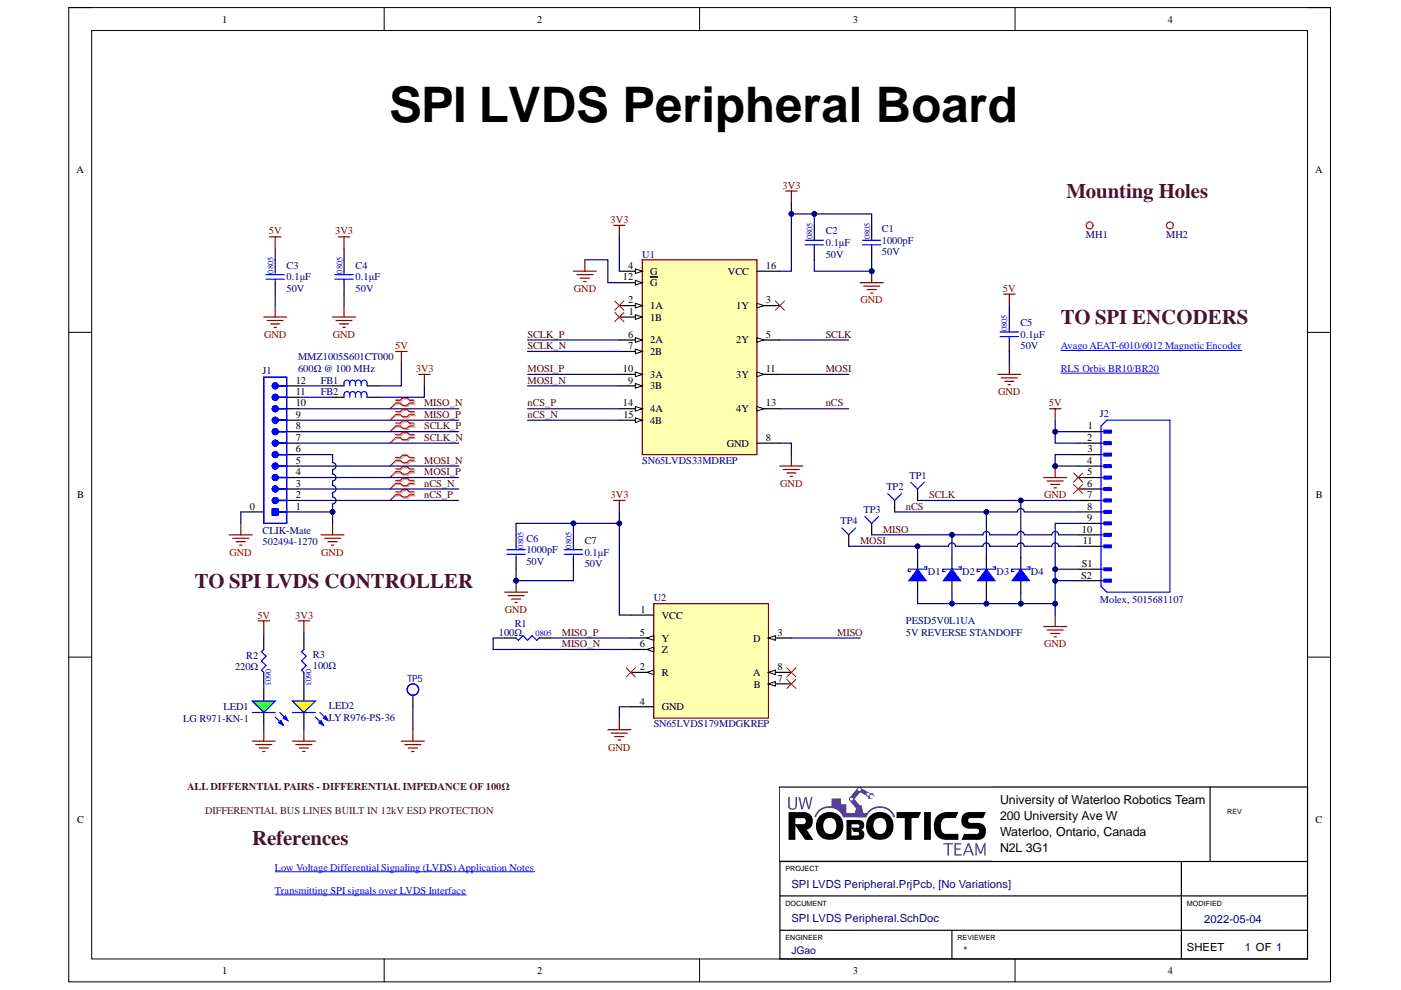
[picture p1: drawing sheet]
# Altium project SPI LVDS Peripheral.PrjPcb
Engineer: JGao; Revision: 1.0
1 sheet, 37 parts. Net scope: global (net labels, ports and power ports of the same name join across sheets).
Board file: SPI LVDS Peripheral.PcbDoc

## Sheet SPI LVDS Peripheral.SchDoc: SPI LVDS Peripheral Board
size 279 x 215 mm; Engineer: JGao; Organization: TESLA Motors, INC; Address1: 3500 Deer Creek Road; Address2: Palo Alto, CA; Address4: U.S.A.; SheetNumber: 1; SheetTotal: 1

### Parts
C1  value 1000pF  Voltage Rating: 50V  [CAP2012]  (hidden comment: CAP_1000pF_50V_0805)
C2  value 0.1μF  Voltage Rating: 50V  [CAP2012]  (hidden comment: CAP_0.1uF_50V_0805)
C3  value 0.1μF  Voltage Rating: 50V  [CAP2012]  (hidden comment: CAP_0.1uF_50V_0805)
C4  value 0.1μF  Voltage Rating: 50V  [CAP2012]  (hidden comment: CAP_0.1uF_50V_0805)
C5  value 0.1μF  Voltage Rating: 50V  [CAP2012]  (hidden comment: CAP_0.1uF_50V_0805)
C6  value 1000pF  Voltage Rating: 50V  [CAP2012]  (hidden comment: CAP_1000pF_50V_0805)
C7  value 0.1μF  Voltage Rating: 50V  [CAP2012]  (hidden comment: CAP_0.1uF_50V_0805)
D1  Manufacturer Part Number 1: PESD5V0L1UA  [SOD-323]  (hidden comment: TVS_DIODE_UNIDIR_5V)
D2  TVS_DIODE_UNIDIR_5V  [SOD-323]  (value not drawn)
D3  TVS_DIODE_UNIDIR_5V  [SOD-323]  (value not drawn)
D4  TVS_DIODE_UNIDIR_5V  [SOD-323]  (value not drawn)
FB1  Manufacturer Part Number 1: MMZ1005S601CT000  Impedance @ Frequency: 600Ω @ 100 MHz  [RES0402]  (hidden comment: FERRITE_BEAD_600OHM_0402)
FB2  FERRITE_BEAD_600OHM_0402  [RES0402]  (value not drawn)
J1  Family: CLIK-Mate  Supplier Part Number 1: 502494-1270  [MOLEX-5024941270]  (hidden comment: CON_12M_SM_RA_2mm)
J2  MP: Molex, 5015681107  [MOLEX-5015681107]  (hidden comment: CON_12M_SM_RA)
LED1  Manufacturer Part Number 1: LG R971-KN-1  [LED_0805_GREEN]  (hidden comment: LED_GREEN)
LED2  Manufacturer Part Number 1: LY R976-PS-36  [LED_0805_YELLOW]  (hidden comment: LED_YELLOW)
MH1  MOUNTING_HOLE_M3  [MOUNTING_HOLE_3mm]  (value not drawn)  (no BOM)
MH2  MOUNTING_HOLE_M3  [MOUNTING_HOLE_3mm]  (value not drawn)  (no BOM)
R1  value 100Ω  [RES0805]  (hidden comment: RES_100Ω_0805_1%)
R2  value 220Ω  [RES0603]  (hidden comment: RES_220Ω_0603_5%)
R3  value 100Ω  [RES0603]  (hidden comment: RES_100Ω_0603_1%)
TP1  TESTPOINT_1MM_SQUARE  [TESTPOINT_SQUARE_1MM]  (value not drawn)  (no BOM)
TP2  TESTPOINT_1MM_SQUARE  [TESTPOINT_SQUARE_1MM]  (value not drawn)  (no BOM)
TP3  TESTPOINT_1MM_SQUARE  [TESTPOINT_SQUARE_1MM]  (value not drawn)  (no BOM)
TP4  TESTPOINT_1MM_SQUARE  [TESTPOINT_SQUARE_1MM]  (value not drawn)  (no BOM)
TP5  TESTPOINT_LOOP  [TESTPOINT_LOOP]  (value not drawn)
TP6  TESTPOINT_1MM_CIRCLE  [TESTPOINT_CIRCLE_1MM]  (value not drawn)  (no BOM)
TP7  TESTPOINT_1MM_CIRCLE  [TESTPOINT_CIRCLE_1MM]  (value not drawn)  (no BOM)
TP8  TESTPOINT_1MM_CIRCLE  [TESTPOINT_CIRCLE_1MM]  (value not drawn)  (no BOM)
TP9  TESTPOINT_1MM_CIRCLE  [TESTPOINT_CIRCLE_1MM]  (value not drawn)  (no BOM)
TP10  TESTPOINT_1MM_CIRCLE  [TESTPOINT_CIRCLE_1MM]  (value not drawn)  (no BOM)
TP11  TESTPOINT_1MM_CIRCLE  [TESTPOINT_CIRCLE_1MM]  (value not drawn)  (no BOM)
TP12  TESTPOINT_1MM_CIRCLE  [TESTPOINT_CIRCLE_1MM]  (value not drawn)  (no BOM)
TP13  TESTPOINT_1MM_CIRCLE  [TESTPOINT_CIRCLE_1MM]  (value not drawn)  (no BOM)
U1  SN65LVDS33MDREP  [SOIC127P600X175-16N]
U2  SN65LVDS179MDGKREP  [SOP65P490X110-8N]

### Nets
3V3: C1.2 C2.2 C4.2 C6.2 C7.2 FB2.1 R3.1 U1.4(G) U1.16(VCC) U2.1(VCC)
5V: C3.2 C5.2 FB1.1 J2.1 J2.2 R2.1
GND: C1.1 C2.1 C3.1 C4.1 C5.1 C6.1 C7.1 D1.1(Anode) D2.1(Anode) D3.1(Anode) D4.1(Anode) J1.0 J1.1 J1.6 J2.3 J2.4 J2.9 J2.S1(SHIELD1) J2.S2(SHIELD2) LED1.2(K) LED2.2(K) TP5.1 U1.8(GND) U1.12(~{G}) U2.4(GND)
MISO: D2.2(Cathode) J2.10 TP3.1(=value) U2.3(D)
MISO_N: J1.10 R1.1 TP13.1(=value) U2.6(Z)
MISO_P: J1.9 R1.2 TP12.1(=value) U2.5(Y)
MOSI: D1.2(Cathode) J2.11 TP4.1(=value) U1.11(3Y)
MOSI_N: J1.5 TP9.1(=value) U1.9(3B)
MOSI_P: J1.4 TP8.1(=value) U1.10(3A)
nCS: D3.2(Cathode) J2.8 TP2.1(=value) U1.13(4Y)
nCS_N: J1.3 TP11.1(=value) U1.15(4B)
nCS_P: J1.2 TP10.1(=value) U1.14(4A)
SCLK: D4.2(Cathode) J2.7 TP1.1(=value) U1.5(2Y)
SCLK_N: J1.7 TP7.1(=value) U1.7(2B)
SCLK_P: J1.8 TP6.1(=value) U1.6(2A)
NetFB1_2: FB1.2 J1.12
NetFB2_2: FB2.2 J1.11
NetLED1_1: LED1.1(A) R2.2
NetLED2_1: LED2.1(A) R3.2

Not connected (* = marked no-connect by the designer): J2 5* 6*; U1 1(1B)* 2(1A)* 3(1Y)*; U2 2(R)* 7(B)* 8(A)*

### Layout directives
differential pair: MISO_N, MISO_P, MOSI_N, MOSI_P, nCS_N, nCS_P, SCLK_N, SCLK_P

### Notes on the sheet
- Mounting Holes
- TO SPI ENCODERS
- Avago AEAT-6010/6012 Magnetic Encoder <https://www.mouser.ca/datasheet/2/678/av02_0188en-1855336.pdf>
- RLS Orbis BR10/BR20 <https://www.rls.si/eng/fileuploader/download/download/?d=1&file=custom%2Fupload%2FBRD01_08_EN_data_sheet.pdf>
- TO SPI LVDS CONTROLLER
- 5V REVERSE STANDOFF
- ALL DIFFERNTIAL PAIRS - DIFFERENTIAL IMPEDANCE OF 100Ω
- DIFFERENTIAL BUS LINES BUILT IN 12kV ESD PROTECTION
- References
- Low Voltage Differential Signaling (LVDS) Application Notes <https://www.ti.com/lit/an/slla014a/slla014a.pdf?ts=1641520445544>
- Transmitting SPI signals over LVDS Interface <https://www.ti.com/lit/ug/tidued8/tidued8.pdf?ts=1641492246613>
